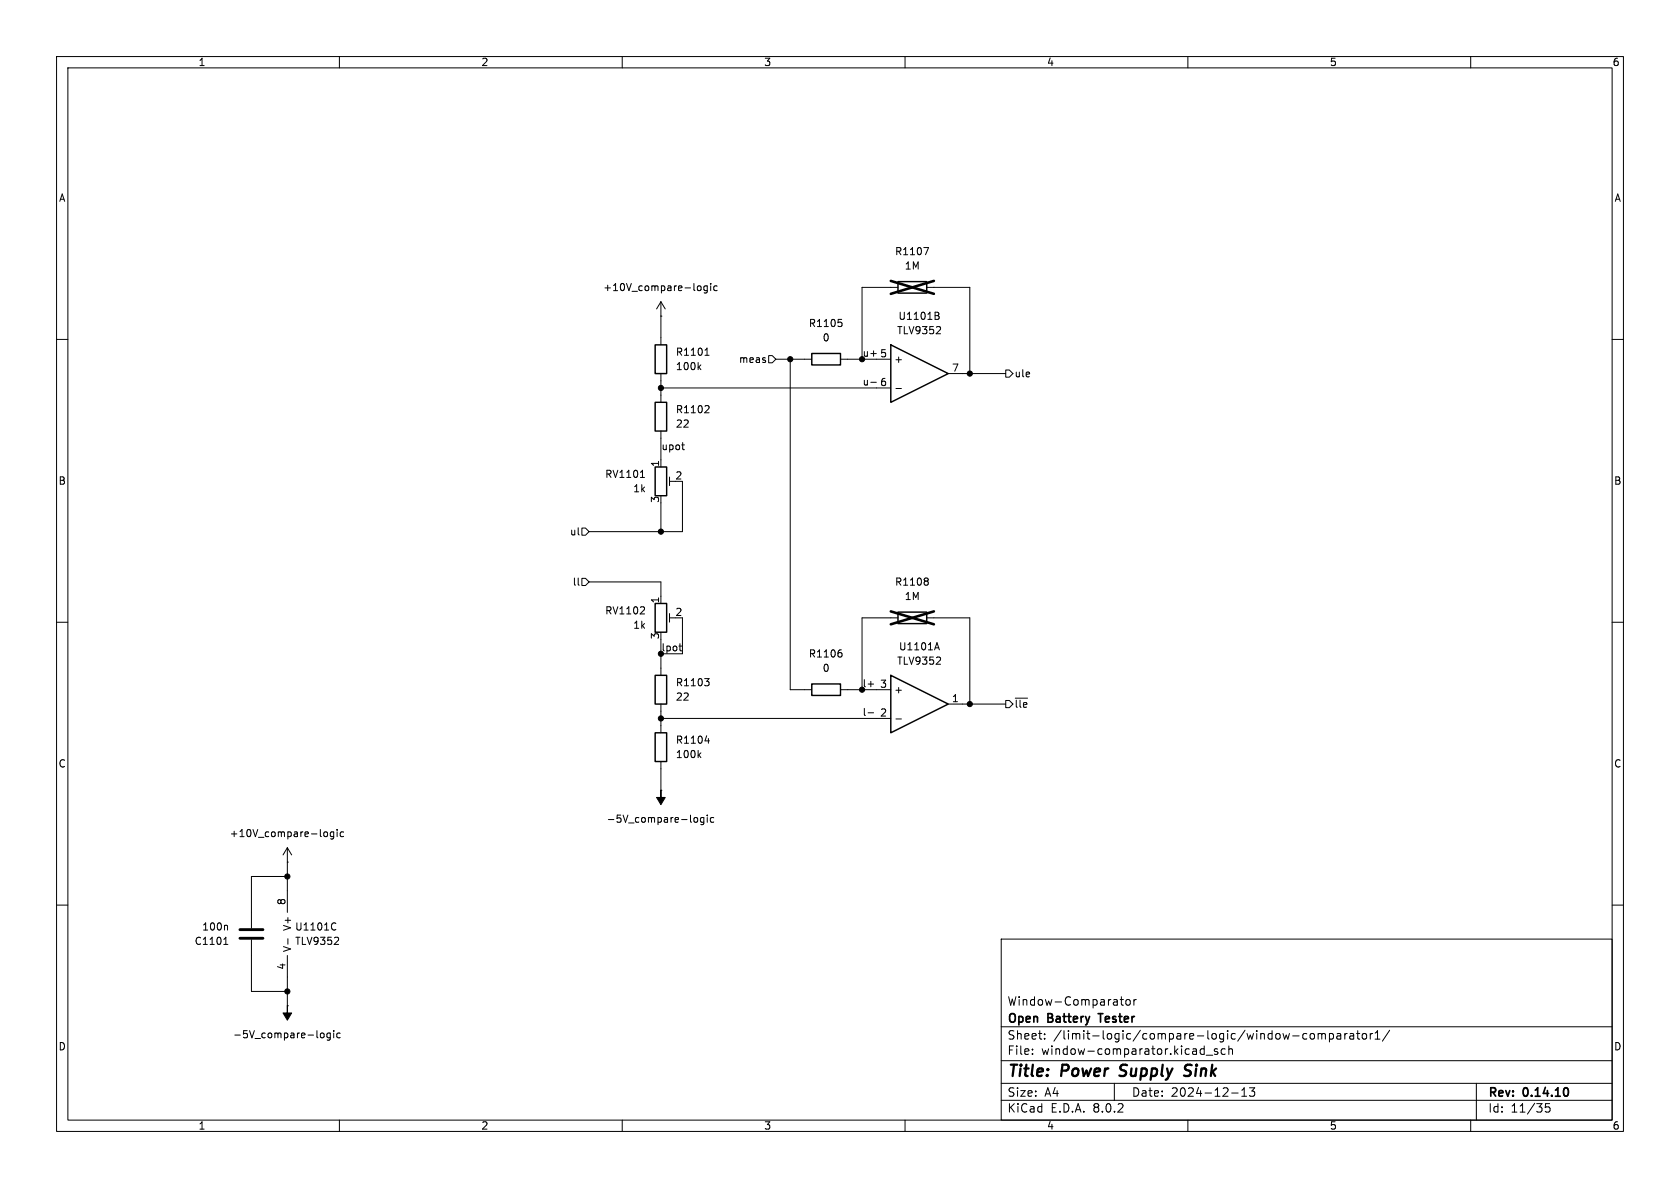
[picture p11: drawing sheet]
<svg xmlns="http://www.w3.org/2000/svg" width="297mm" height="210mm" viewBox="0 0 297 210" stroke-linecap="round" stroke-linejoin="round" font-family="sans-serif">
<g fill="none" stroke="#000" stroke-width=".18">
<path d="M10 10h277v190h-277zM12 12h273v186h-273zM60 10v2M110 10v2M160 10v2M210 10v2M260 10v2M10 60h2M116.8 55.9h.1M116.8 53.3v7.7M116.8 53.3l-.7 1.3M116.8 53.3l.8 1.3"/>
<path d="M123.4 50.6l.3-.1 .2 .3v.5l-.2 .1-.3-.1M125 50.6l-.3-.1-.3 .3 .2 .5h.4M125 50.5v1.1l-.2 .2-.3-.1M125.6 50.1v.1M125.6 50.5v.9M126.8 50.6l-.4-.1-.2 .3 .1 .5h.5M148.2 56.5h.6M148.6 56.9l.3 .3v.3l-.3 .2M158.7 50.8h-6.3v12.7h-3.8M163.3 43.8h.9l-.6 1.2M163.8 50.8h7.6v15.2M165.3 55.2l.6 .1 .1 .3-.3 .2"/>
<path d="M165.3 55.8h.4M165.7 55.8l.3 .2v.3l-.7 .2M166.2 57.8l.1 .2-.1 .3-.7 .7h.8M285 60h2M116.8 68.6h40.7M116.8 66v5.1M116.8 76.2v6.4M120.5 78.7h.5M120.8 79.4l.2 .1M123.5 64.9l.4 .4M123.9 64.5l-.5 .5M124.6 62.8h.8"/>
<path d="M124.8 61.8l.2-.3v1.3M125.1 71.7l.3 .2-.1 .3-.7 .8h.8M135.9 62.9h.6l.7 .6-.7 .6h-.6zM137.2 63.5h6.3M139.7 63.5v58.4h3.8M154 67.6h.9M154.9 63.5h2.6M158.4 68.7h1M167.6 66h10.2M177.8 65.4h.6l.7 .6-.7 .7h-.6zM102.9 93.3h.6l.6 .7-.6 .6h-.6zM113.2 84.4h.7"/>
<path d="M113.5 83.3l.1-.2v1.3M116.8 88.9v5.1M118.4 84.3v1.6M118.4 85.1h1M120.6 85.1v8.9h-16.5M10 110h2M102.9 102.2h.6l.6 .7-.6 .6h-.6zM104.1 102.9h12.7v3.8M113.7 107.3l.2 .2v.3l-.7 .7h.7M116.8 113v6.4M118.4 108.5v1.5M118.4 109.2h1"/>
<path d="M120 114.2h.5M120.3 115l.2 .1M120.6 109.2v6.4h-3.8M124.6 120h.8l-.5 .4M148.5 114.9h.2M148.6 115.4l.3 .2v.3l-.3 .2M158.7 109.2h-6.3v12.7M163.8 109.2h7.6v15.3M163.9 102.2l.2 .2-.2 .3 .2 .3v.2l-.2 .2M165.3 114.5h.6M165.6 113.6l.5 1.3M166.2 116.2l.1 .2-.1 .3-.7 .7h.8"/>
<path d="M285 110h2M116.8 139.7h.1M116.8 124.5v5M116.8 134.6v5.1M116.8 127h40.7M123.5 133.4l.4 .5M123.9 133.1l-.5 .5M124.6 131h.8M125.1 120.4l.3 .3v.3l-.3 .2M125.2 130.5v.9M148.6 121.9h8.9M153.5 120.9h.9"/>
<path d="M153.5 126h.9M158.4 127.1h1M167.6 124.5h10.2M177.8 123.8h.6l.7 .7-.7 .6h-.6zM179.5 123.4h2.2M10 160h2M50.8 152.4h.1M50.8 149.9v11.4M50.8 154.9h-6.4v9.2M50.8 149.9l-.8 1.2M50.8 149.9l.8 1.2M57.4 147.1h.3l.2 .2-.1 .5-.1 .1-.3-.1"/>
<path d="M59 147.1h-.4l-.2 .2 .1 .5h.5M59 147.1v1l-.2 .2h-.3M59.6 146.6v.2M59.6 147.1v.8M60.7 147.1h-.3l-.3 .2 .2 .5h.4M122.7 144.6l.2-.1 .4 .1v.5l-.1 .2-.3 .1-.2-.2zM124.4 144.5v1l-.2 .3-.3-.1M124.4 144.6l-.3-.1-.3 .3 .1 .5h.5M125 144.1v.1M125 144.5v.9M126.2 144.6l-.4-.1-.2 .3 .1 .5h.5M285 160h2"/>
<path d="M39.6 166.9h.7M39.7 166l.2-.3v1.2M40 163.6l.2 .1v.7M44.4 166.1v9.2h6.4M50.8 177.8h.1M50.8 168.9v8.9M50.9 165.9v1M59 163.1l.4 .2M59.4 164.3l-.4 .1M59.7 165.7l.2 .2-.1 .3-.7 .7h.8M177 166h108v32h-108zM198 176.7h.6"/>
<path d="M198.2 176.2v1.3l.4 .2M199.1 176.8l.2-.1 .4 .1 .1 .6-.1 .2-.4 .1-.2-.1zM200.5 176.7v1M200.9 176.7l-.3 .1-.1 .2M56.8 182.7l.3-.1 .2 .3v.3l-.2 .3-.3-.1-.2-.2zM58.4 182.7l-.4-.1-.2 .3 .1 .5h.5M58.4 182.6v1l-.3 .3-.3-.1M59 182.2v.1M59 182.6v.9M60 198v2M60.1 182.7l-.3-.1-.3 .3 .2 .5h.4M110 198v2"/>
<path d="M160 198v2M177 194.5h108M177 191.5h108M177 187.5h108M177 181.5h108M182.5 186.3v.1M182.5 185.5v.1M184.7 183.6v.1M184.7 182.8v.1M197 191.5v3M210 198v2M212.7 185.4l.2 .1"/>
<path d="M212.9 184.9v1.5M212.9 186.3l-.2 .1M213.2 186.5h1.2M215.2 185.5l-.3-.1-.2 .2v.2l.5 .2v.3h-.5M216.6 185.5l-.4-.1-.3 .3v.4l.1 .2h.6M217.2 185.5l.3-.1 .3 .1 .1 .9M217.2 184.9v1.5M217.7 193.2h1.2M219.5 193.8h.9M219.5 192.7l.5-.4v1.5M220.9 192.3h.9l-.5 .6 .4 .1v.7l-.2 .1h-.4l-.2-.1M230.5 183.6h.5"/>
<path d="M230.5 182.8h.5M231.7 182.8l.2-.1 .4 .1 .1 .6-.2 .2-.3 .1-.2-.1zM233 182.8l.5-.1 .2 .2M233 182.7v1M233.7 182.9l.2-.2 .3 .1 .1 .9M233.7 182.9v.8M235 182.8l.5-.1 .2 .3v.4l-.1 .2h-.6M235 182.7v1.5M236.4 182.8h.6v.9M237 183.1h-.5a.29 .29 0 0 0-.2 .3 .29 .29 0 0 0 .2 .3l.5-.1M237.7 182.7v1M238.2 182.7l-.3 .1-.2 .2"/>
<path d="M238.7 182.8h.5l.1 .9M239.3 183.1h-.5a.29 .29 0 0 0-.2 .3 .29 .29 0 0 0 .2 .3l.5-.1M239.8 182.7h.6M240 182.2v1.3l.4 .2M240.9 182.8l.2-.1 .4 .1 .1 .6-.1 .2-.4 .1-.2-.1zM242.2 182.7v1M242.7 182.7l-.3 .1-.2 .2M243.1 183.7h.9M243.1 182.6l.4-.4v1.5M245.7 182.1l-1.3 2M260 198v2M261 191.5v6.5"/>
<path d="M274 195.1h-.8v.7l.2-.1h.5l.1 .3v.5l-.3 .1-.5-.1"/>
</g>
<path d="M194.1 179.2h.9M276.9 192.3a.94 .94 0 0 1 0 1.5" fill="none" stroke="#000" stroke-width=".3"/>
<path d="M197.9 190.1l.3 .1M198.2 188.4l-.1 .4v.2M210.4 190a.85 .85 0 0 1-1.1 .1M210.4 188.2l-.7 .1a.46 .46 0 0 0-.2 .5 .46 .46 0 0 0 .3 .4l.6 .2" fill="none" stroke="#000" stroke-width=".4"/>
<path d="M158.7 49.8h5.1v2h-5.1zM115.8 71.1h2.1v5.1h-2.1zM115.8 61h2.1v5h-2.1zM143.5 62.5h5.1v2h-5.1zM157.5 61l10.1 5-10.1 5.1zM115.8 82.6h2.1v5h-2.1zM115.8 106.7h2.1v5.1h-2.1zM115.8 119.4h2.1v5.1h-2.1zM157.5 119.4l10.1 5.1-10.1 5zM158.7 108.2h5.1v2h-5.1zM115.8 129.5h2.1v5.1h-2.1zM143.5 120.9h5.1v2h-5.1z" fill="none" stroke="#000" stroke-width=".25"/>
<path d="M42.4 164.3h4.1M42.4 165.9h4.1" fill="none" stroke="#000" stroke-width=".51"/>
<g fill="#000" stroke="#000" stroke-width=".18">
<path d="M116.8 139.7v1.3h.8l-.8 1.2-.7-1.2h.7zM50.8 177.8v1.3h.8l-.8 1.2-.8-1.2h.8z"/>
<circle cx="116.8" cy="68.6" r=".46"/>
<circle cx="139.7" cy="63.5" r=".46"/>
<circle cx="152.4" cy="63.5" r=".46"/>
<circle cx="171.4" cy="66" r=".46"/>
<circle cx="116.8" cy="94" r=".46"/>
<circle cx="116.8" cy="127" r=".46"/>
<circle cx="152.4" cy="121.9" r=".46"/>
<circle cx="171.4" cy="124.5" r=".46"/>
<circle cx="50.8" cy="154.9" r=".46"/>
<circle cx="50.8" cy="175.3" r=".46"/>
</g>
<path d="M157.5 49.7l7.6 2.2M165.1 49.7l-7.6 2.2M157.5 108.1l7.6 2.3M165.1 108.1l-7.6 2.3" fill="none" stroke="#000" stroke-width=".46"/>
<g font-size="2.8">
<text x="178" y="190.9">Title:</text>
<text x="187.7" y="190.9">Power</text>
<text x="198.8" y="190.9">Supply</text>
<text x="211.1" y="190.9">Sink</text>
</g>
<g font-size="2.1">
<text x="178" y="178">Window-Comparator</text>
<text x="178" y="184">Sheet:</text>
<text x="178" y="181.2">Open</text>
<text x="185.3" y="181.2">Battery</text>
<text x="186.2" y="184">/limit-logic/compare-logic/window-comparator1/</text>
<text x="195" y="181.2">Tester</text>
<text x="178" y="186.7">File:</text>
<text x="184.1" y="186.7">window-comparator.kicad_sch</text>
<text x="178" y="196.9">KiCad</text>
<text x="178" y="194.1">Size:</text>
<text x="184.7" y="194.1">A4</text>
<text x="185.7" y="196.9">E.D.A.</text>
<text x="193.3" y="196.9">8.0.2</text>
<text x="200" y="194.1">Date:</text>
<text x="207" y="194.1">2024-12-13</text>
<text x="263" y="194.3">Rev:</text>
<text x="263" y="196.9">Id:</text>
<text x="267.1" y="196.9">11/35</text>
<text x="269.4" y="194.3">0.14.10</text>
</g>
<g font-size="1.8">
<text x="35" y="11.9">1</text>
<text x="85" y="11.9">2</text>
<text x="135" y="11.9">3</text>
<text x="185" y="11.9">4</text>
<text x="235" y="11.9">5</text>
<text x="285" y="11.9">6</text>
<text x="10.3" y="35.9">A</text>
<text x="285.3" y="35.9">A</text>
<text x="158.1" y="45.3">R1107</text>
<text x="159.9" y="47.9">1M</text>
<text x="106.5" y="51.7">+10V_compare-logic</text>
<text x="142.9" y="58">R1105</text>
<text x="158.5" y="59.3">TLV9352</text>
<text x="158.7" y="56.7">U1101B</text>
<text x="119.4" y="63.1">R1101</text>
<text x="119.4" y="65.6">100k</text>
<text x="130.5" y="64.4">meas</text>
<text x="145.3" y="60.6">0</text>
<text x="152.4" y="63.2">u+ 5</text>
<text x="158" y="64.4">+</text>
<text x="168.2" y="65.8">7</text>
<text x="152.4" y="68.2">u-</text>
<text x="155.5" y="68.3">6</text>
<text x="179.3" y="66.9">ule</text>
<text x="119.4" y="73.3">R1102</text>
<text x="119.4" y="75.8">22</text>
<text x="116.6" y="82.6" transform="rotate(-90 116.6 82.6)">1</text>
<text x="116.8" y="79.7">upot</text>
<text x="10.3" y="85.9">B</text>
<text x="106.9" y="84.7">RV1101</text>
<text x="111.8" y="87.2">1k</text>
<text x="116.6" y="89" transform="rotate(-90 116.6 89)">3</text>
<text x="119.3" y="84.8">2</text>
<text x="285.3" y="85.9">B</text>
<text x="100.7" y="94.8">ul</text>
<text x="101.1" y="103.7">ll</text>
<text x="116.6" y="106.8" transform="rotate(-90 116.6 106.8)">1</text>
<text x="158.1" y="103.7">R1108</text>
<text x="159.9" y="106.3">1M</text>
<text x="106.9" y="108.8">RV1102</text>
<text x="111.8" y="111.4">1k</text>
<text x="116.6" y="113.1" transform="rotate(-90 116.6 113.1)">3</text>
<text x="119.3" y="109">2</text>
<text x="116.8" y="115.2">lpot</text>
<text x="142.9" y="116.4">R1106</text>
<text x="145.3" y="119">0</text>
<text x="158.5" y="117.7">TLV9352</text>
<text x="158.8" y="115.2">U1101A</text>
<text x="119.4" y="121.5">R1103</text>
<text x="119.4" y="124.1">22</text>
<text x="152.4" y="121.6">l+</text>
<text x="155.5" y="121.7">3</text>
<text x="158" y="122.8">+</text>
<text x="168.2" y="124.2">1</text>
<text x="179.3" y="125.3">~{lle}</text>
<text x="119.4" y="131.7">R1104</text>
<text x="152.4" y="126.7">l-</text>
<text x="155.5" y="126.7">2</text>
<text x="10.3" y="135.9">C</text>
<text x="119.4" y="134.2">100k</text>
<text x="285.3" y="135.9">C</text>
<text x="40.5" y="148.2">+10V_compare-logic</text>
<text x="107.2" y="145.6">-5V_compare-logic</text>
<text x="50.5" y="160.1" transform="rotate(-90 50.5 160.1)">8</text>
<text x="34.3" y="167.2">C1101</text>
<text x="35.6" y="164.7">100n</text>
<text x="51.7" y="164.7" transform="rotate(-90 51.7 164.7)">V+</text>
<text x="52.1" y="164.7">U1101C</text>
<text x="52.1" y="167.2">TLV9352</text>
<text x="50.5" y="171.5" transform="rotate(-90 50.5 171.5)">4</text>
<text x="51.7" y="168.4" transform="rotate(-90 51.7 168.4)">V-</text>
<text x="10.3" y="185.9">D</text>
<text x="41.1" y="183.7">-5V_compare-logic</text>
<text x="285.3" y="185.9">D</text>
<text x="35" y="199.9">1</text>
<text x="85" y="199.9">2</text>
<text x="135" y="199.9">3</text>
<text x="185" y="199.9">4</text>
<text x="235" y="199.9">5</text>
<text x="285" y="199.9">6</text>
</g>
</svg>
